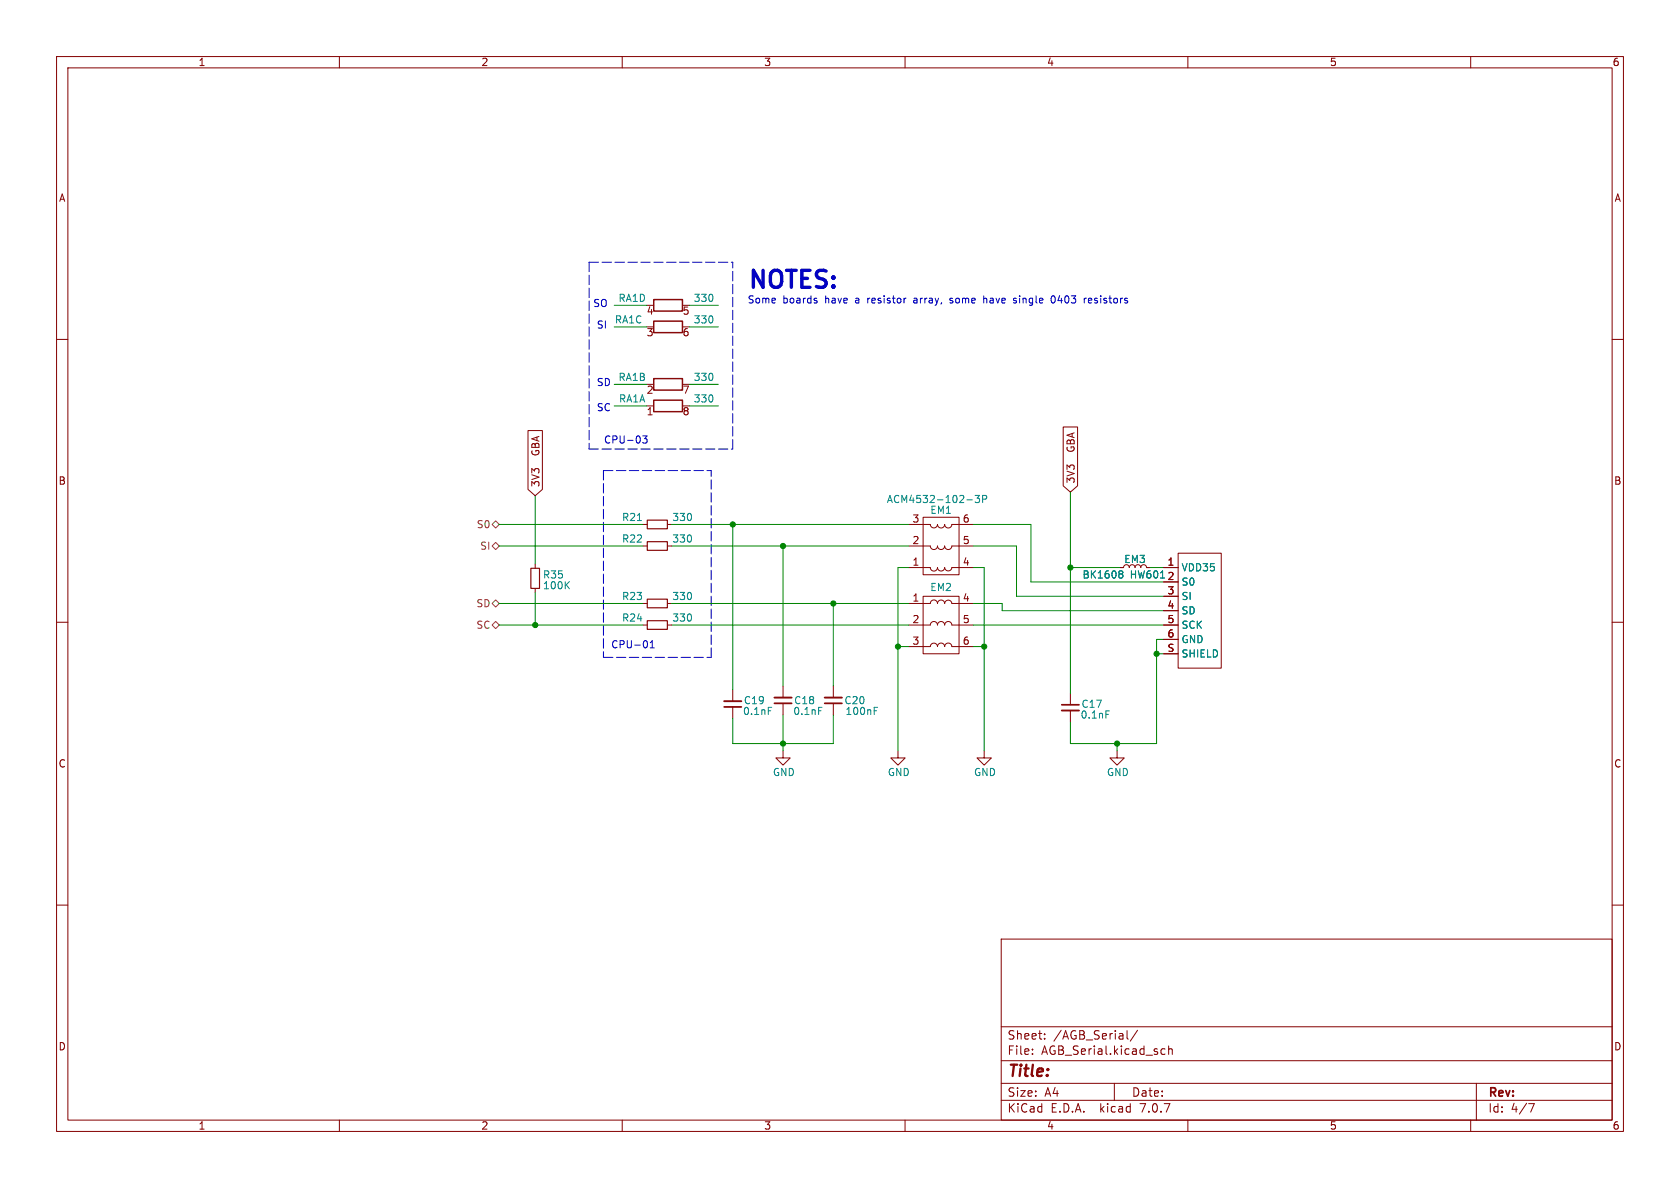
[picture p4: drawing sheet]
<svg xmlns="http://www.w3.org/2000/svg" width="297mm" height="210mm" viewBox="0 0 297 210" stroke-linecap="round" stroke-linejoin="round" font-family="sans-serif">
<g fill="none" stroke="#840000" stroke-width=".18">
<path d="M10 10h277v190h-277zM12 12h273v186h-273zM60 10v2M110 10v2M160 10v2M210 10v2M260 10v2M10 60h2M114.3 57.8h1.3M114.3 54h1.3M120.6 57.8h1.3M120.6 54h1.3"/>
<path d="M285 60h2M93.3 76.1h2.6v10.4l-1.3 1.1-1.3-1.1zM114.3 71.8h1.3M114.3 67.9h1.3M120.6 71.8h1.3M120.6 67.9h1.3M188 75.5h2.5v10.4l-1.3 1.1-1.2-1.1zM94.6 99.7v.8M113.7 92.7h.7M113.7 96.5h.7M118 92.7h.7M118 96.5h.7"/>
<path d="M160.7 92.7h3.8a.64 .64 0 0 0 .6 .6 .64 .64 0 0 0 .6-.6 .64 .64 0 0 0 .7 .6 .64 .64 0 0 0 .6-.6 .64 .64 0 0 0 .6 .6 .64 .64 0 0 0 .7-.6h3.8M160.7 96.5h3.8a.64 .64 0 0 0 .6 .6 .64 .64 0 0 0 .6-.6 .64 .64 0 0 0 .7 .6 .64 .64 0 0 0 .6-.6 .64 .64 0 0 0 .6 .6 .64 .64 0 0 0 .7-.6h3.8M163.2 91.4h6.3v10.2h-6.3zM208.3 97.8h7.6v20.3h-7.6zM10 110h2M94.6 104v.8M113.7 110.5h.7M113.7 106.7h.7M118 110.5h.7M118 106.7h.7M160.7 100.3h3.8a.64 .64 0 0 0 .6 .7 .64 .64 0 0 0 .6-.7 .64 .64 0 0 0 .7 .6 .64 .64 0 0 0 .6-.6 .64 .64 0 0 0 .6 .6 .64 .64 0 0 0 .7-.6h3.8M160.7 114.3h3.8a.64 .64 0 0 1 .6-.6 .64 .64 0 0 1 .6 .6 .64 .64 0 0 1 .7-.6 .64 .64 0 0 1 .6 .6 .64 .64 0 0 1 .6-.6 .64 .64 0 0 1 .7 .6h3.8"/>
<path d="M160.7 110.5h3.8a.64 .64 0 0 1 .6-.6 .64 .64 0 0 1 .6 .6 .64 .64 0 0 1 .7-.6 .64 .64 0 0 1 .6 .6 .64 .64 0 0 1 .6-.6 .64 .64 0 0 1 .7 .6h3.8M160.7 106.7h3.8a.64 .64 0 0 1 .6-.6 .64 .64 0 0 1 .6 .6 .64 .64 0 0 1 .7-.6 .64 .64 0 0 1 .6 .6 .64 .64 0 0 1 .6-.6 .64 .64 0 0 1 .7 .6h3.8M163.2 105.4h6.3v10.2h-6.3zM198.1 100.3h.5M202.7 100.3h.5M205.7 110.5h2.6M205.7 100.3h2.6M205.7 102.9h2.6M205.7 105.4h2.6M205.7 108h2.6M205.7 113h2.6M205.7 115.6h2.6"/>
<path d="M285 110h2M129.5 121.9v2.1M129.5 125v2M138.4 132.7v1.3h1.3l-1.3 1.3-1.2-1.3h1.2M138.4 121.3v2M138.4 124.3v2.1M147.3 121.3v2M147.3 124.3v2.1M158.7 132.7v1.3h1.3l-1.3 1.3-1.2-1.3h1.2M174 132.7v1.3h1.3l-1.3 1.3-1.3-1.3h1.3M189.2 122.6v2M189.2 125.6v2"/>
<path d="M197.5 132.7v1.3h1.3l-1.3 1.3-1.3-1.3h1.3M10 160h2M285 160h2M177 166h108v32h-108zM60 198v2M110 198v2M160 198v2M177 194.5h108M177 191.5h108M177 187.5h108M177 181.5h108M182.5 186.3v.1"/>
<path d="M182.5 185.5v.1M184.7 183.6v.1M184.7 182.8v.1M197 191.5v3M199.2 182.2v1.3l.3 .2M201.1 182.1l-1.3 2M205.4 186.3h.6M205.4 185.5h.6M206.6 185.5l.2-.1 .4 .1v.9M206.6 184.9v1.5M210 198v2M260 198v2"/>
<path d="M261 191.5v6.5M270.2 195.1h1l-.6 1.5"/>
</g>
<path d="M114.4 91.9h3.6v1.6h-3.6zM114.4 95.8h3.6v1.5h-3.6zM93.9 100.5h1.5v3.5h-1.5zM114.4 109.7h3.6v1.6h-3.6zM114.4 105.9h3.6v1.5h-3.6z" fill="none" stroke="#840000" stroke-width=".2"/>
<path d="M128 124h3.1M136.9 123.3h3.1M145.8 123.3h3M187.7 125.6h3.1" fill="none" stroke="#840000" stroke-width=".33"/>
<path d="M128 125h3.1M136.9 124.3h3.1M145.8 124.3h3M187.7 124.6h3.1" fill="none" stroke="#840000" stroke-width=".3"/>
<g fill="none" stroke="#008484" stroke-width=".18">
<path d="M112.7 92h.7M170.9 88.4h1M172.4 87.6h.8l-.4 .5 .3 .1v.5l-.2 .1-.5-.1M173.7 88.2h.6l.1-.2v-.3l-.7-.1v1.2M100.1 103.4l.6 .7M100.7 102.8l-.8 .7M198 100.9h.3l.2 .3-.2 .3M198 101.5h.3M198.3 101.5l.2 .2v.2l-.1 .2-.4 .1M135.8 125h.6M144.7 125h.6M154.5 125h.7"/>
<path d="M154.5 125.6h.5M195.5 125.7h.6"/>
</g>
<path d="M115.6 56.8h5v2h-5zM115.6 53h5v2h-5zM115.6 70.7h5v2.1h-5zM115.6 66.9h5v2.1h-5z" fill="none" stroke="#840000" stroke-width=".25"/>
<path d="M87 92.7l.6-.6 .7 .6-.7 .6zM87 96.5l.6-.6 .7 .6-.7 .7zM87 106.7l.6-.7 .7 .7-.7 .6zM87 110.5l.6-.6 .7 .6-.7 .6z" fill="none" stroke="#848400" stroke-width=".18"/>
<g fill="none" stroke="#0000c2" stroke-width=".18">
<path d="M144.3 53.1l.2 .2-.2 .3M144.3 52.7l.1 .1M161.7 52.7l-.1 .1M161.7 53.1l-.2 .2 .2 .3M167.9 53.5l.4 .1M168.3 52.7l-.4 .2 .1 .2h.3M173.9 52.8l.4-.1 .2 .2M173.9 52.3v1.3M179.2 53.1l.5 .2v.2l-.4 .1M179.2 52.8h.5M185.9 52.4l.2-.1a.68 .68 0 0 1 .5 .6 .68 .68 0 0 1-.5 .7l-.2-.2-.1-.3zM192.1 52.7l-.4 .1"/>
<path d="M192.8 52.7h-.2l-.2 .2 .1 .6 .3 .1M193 53l-.6 .1M113.6 77.1h.8l-.4 .4 .3 .2v.5l-.1 .1-.6-.1M114.9 114.5h.8M114.9 113.6l.4-.3v1.2"/>
</g>
<path d="M104.1 46.4v33M104.1 46.4h25.4M104.1 79.4h25.4M129.5 79.4v-33M106.7 83.2v33M106.7 83.2h19M106.7 116.2h19M125.7 116.2v-33" fill="none" stroke="#0000c2" stroke-width=".18" stroke-dasharray="1.7 .6"/>
<g fill="none" stroke="#008400" stroke-width=".18">
<path d="M108.6 57.8h5.7M108.6 54h5.7M121.9 57.8h5.1M121.9 54h5.1M108.6 67.9h5.7M108.6 71.8h5.7M121.9 67.9h5.1M121.9 71.8h5.1M88.3 96.5h25.4M88.3 92.7h25.4M94.6 87.6v12.1M118.7 96.5h42"/>
<path d="M118.7 92.7h42M129.5 92.7v29.2M138.4 96.5v24.8M172.1 96.5h7.6v8.9h26M172.1 92.7h10.1v10.2h23.5M189.2 87v35.6M88.3 110.5h25.4M88.3 106.7h25.4M94.6 104.8v5.7M118.7 110.5h42M118.7 106.7h42M147.3 106.7v14.6"/>
<path d="M158.7 114.3h2M160.7 100.3h-2v32.4M172.1 110.5h33.6M172.1 106.7h5.1v1.3h28.5M172.1 114.3h1.9M172.1 100.3h1.9v32.4M189.2 100.3h8.9M203.2 100.3h2.5M204.5 115.6h1.2M205.7 113h-1.2v18.4h-15.3v-3.8M138.4 126.4v6.3M147.3 126.4v5h-17.8v-4.4"/>
<path d="M197.5 131.4v1.3"/>
</g>
<g fill="#008400" stroke="#008400" stroke-width=".18">
<circle cx="189.2" cy="100.3" r=".46"/>
<circle cx="197.5" cy="131.4" r=".46"/>
<circle cx="158.7" cy="114.3" r=".46"/>
<circle cx="204.5" cy="115.6" r=".46"/>
<circle cx="174" cy="114.3" r=".46"/>
<circle cx="138.4" cy="131.4" r=".46"/>
<circle cx="94.6" cy="110.5" r=".46"/>
<circle cx="138.4" cy="96.5" r=".46"/>
<circle cx="147.3" cy="106.7" r=".46"/>
<circle cx="129.5" cy="92.7" r=".46"/>
</g>
<text font-size="4.2" fill="#0000c2" x="132.1" y="51.2">NOTES:</text>
<text font-size="2.8" fill="#840000" x="178" y="190.9">Title:</text>
<g font-size="2.1" fill="#840000">
<text x="178" y="184">Sheet:</text>
<text x="186.2" y="184">/AGB_Serial/</text>
<text x="178" y="186.7">File:</text>
<text x="184.1" y="186.7">AGB_Serial.kicad_sch</text>
<text x="178" y="196.9">KiCad</text>
<text x="178" y="194.1">Size:</text>
<text x="184.7" y="194.1">A4</text>
<text x="185.7" y="196.9">E.D.A.</text>
<text x="194.6" y="196.9">kicad</text>
<text x="200" y="194.1">Date:</text>
<text x="201.8" y="196.9">7.0.7</text>
<text x="263" y="194.3">Rev:</text>
<text x="263" y="196.9">Id:</text>
<text x="267.1" y="196.9">4/7</text>
</g>
<g font-size="1.8" fill="#840000">
<text x="35" y="11.9">1</text>
<text x="85" y="11.9">2</text>
<text x="135" y="11.9">3</text>
<text x="185" y="11.9">4</text>
<text x="235" y="11.9">5</text>
<text x="285" y="11.9">6</text>
<text x="10.3" y="35.9">A</text>
<text x="285.3" y="35.9">A</text>
<text x="114.2" y="59.8">3</text>
<text x="114.2" y="56">4</text>
<text x="120.6" y="59.8">6</text>
<text x="120.6" y="56">5</text>
<text x="114.2" y="69.9">2</text>
<text x="120.6" y="69.9">7</text>
<text x="114.2" y="73.7">1</text>
<text x="120.6" y="73.7">8</text>
<text x="95.6" y="80.4" transform="rotate(-90 95.6 80.4)">GBA</text>
<text x="190.2" y="79.7" transform="rotate(-90 190.2 79.7)">GBA</text>
<text x="10.3" y="85.9">B</text>
<text x="95.6" y="86.2" transform="rotate(-90 95.6 86.2)">3V3</text>
<text x="190.2" y="85.6" transform="rotate(-90 190.2 85.6)">3V3</text>
<text x="285.3" y="85.9">B</text>
<text x="161.2" y="92.5">3</text>
<text x="170.1" y="92.5">6</text>
<text x="161.2" y="100.1">1</text>
<text x="161.2" y="96.3">2</text>
<text x="170.1" y="100.1">4</text>
<text x="170.1" y="96.3">5</text>
<text x="206.3" y="100.1">1</text>
<text x="161.2" y="106.4">1</text>
<text x="170.1" y="106.4">4</text>
<text x="206.3" y="102.6">2</text>
<text x="206.3" y="105.2">3</text>
<text x="206.3" y="107.7">4</text>
<text x="161.2" y="110.2">2</text>
<text x="170.1" y="110.2">5</text>
<text x="206.3" y="110.2">5</text>
<text x="206.3" y="112.8">6</text>
<text x="161.2" y="114">3</text>
<text x="170.1" y="114">6</text>
<text x="206.3" y="115.3">S</text>
<text x="10.3" y="135.9">C</text>
<text x="285.3" y="135.9">C</text>
<text x="10.3" y="185.9">D</text>
<text x="285.3" y="185.9">D</text>
<text x="35" y="199.9">1</text>
<text x="85" y="199.9">2</text>
<text x="135" y="199.9">3</text>
<text x="185" y="199.9">4</text>
<text x="235" y="199.9">5</text>
<text x="285" y="199.9">6</text>
</g>
<g font-size="1.8" fill="#008484">
<text x="109.2" y="53.6">RA1D</text>
<text x="122.5" y="53.6">330</text>
<text x="108.6" y="57.4">RA1C</text>
<text x="122.5" y="57.4">330</text>
<text x="109.2" y="67.5">RA1B</text>
<text x="109.3" y="71.3">RA1A</text>
<text x="122.5" y="71.3">330</text>
<text x="122.5" y="67.5">330</text>
<text x="156.7" y="89.1">ACM4532-102-3P</text>
<text x="109.9" y="92.3">R21</text>
<text x="118.8" y="92.3">330</text>
<text x="164.4" y="91">EM1</text>
<text x="109.9" y="96.1">R22</text>
<text x="118.8" y="96.1">330</text>
<text x="198.7" y="99.7">EM3</text>
<text x="208.8" y="101.2">VDD35</text>
<text x="95.9" y="104.4">100K</text>
<text x="95.9" y="102.5">R35</text>
<text x="109.9" y="106.3">R23</text>
<text x="118.8" y="106.3">330</text>
<text x="164.4" y="104.7">EM2</text>
<text x="191.3" y="102.5">BK1608</text>
<text x="199.8" y="102.5">HW601</text>
<text x="208.8" y="103.7">S0</text>
<text x="208.8" y="106.3">SI</text>
<text x="109.9" y="110.1">R24</text>
<text x="118.8" y="110.1">330</text>
<text x="208.8" y="108.8">SD</text>
<text x="208.8" y="111.4">SCK</text>
<text x="208.8" y="113.9">GND</text>
<text x="208.8" y="116.4">SHIELD</text>
<text x="131.4" y="124.7">C19</text>
<text x="140.3" y="124.7">C18</text>
<text x="149.2" y="124.7">C20</text>
<text x="191.1" y="125.3">C17</text>
<text x="131.3" y="126.6">0.1nF</text>
<text x="140.1" y="126.6">0.1nF</text>
<text x="149.4" y="126.6">100nF</text>
<text x="190.9" y="127.2">0.1nF</text>
<text x="136.5" y="137.4">GND</text>
<text x="156.9" y="137.4">GND</text>
<text x="172.1" y="137.4">GND</text>
<text x="195.6" y="137.4">GND</text>
</g>
<g font-size="1.8" fill="#0000c2">
<text x="132.1" y="53.7">Some</text>
<text x="138.4" y="53.7">boards</text>
<text x="146" y="53.7">have</text>
<text x="151.5" y="53.7">a</text>
<text x="153.8" y="53.7">resistor</text>
<text x="162.2" y="53.7">array,</text>
<text x="168.8" y="53.7">some</text>
<text x="174.9" y="53.7">have</text>
<text x="180.5" y="53.7">single</text>
<text x="187.3" y="53.7">0403</text>
<text x="193.3" y="53.7">resistors</text>
<text x="104.8" y="54.4">SO</text>
<text x="105.4" y="58.2">SI</text>
<text x="105.4" y="68.3">SD</text>
<text x="105.4" y="72.8">SC</text>
<text x="106.7" y="78.5">CPU-03</text>
<text x="107.9" y="114.7">CPU-01</text>
</g>
<g font-size="1.8" fill="#848400">
<text x="84.2" y="93.6">S0</text>
<text x="84.8" y="97.4">SI</text>
<text x="84.1" y="107.5">SD</text>
<text x="84.1" y="111.4">SC</text>
</g>
</svg>
